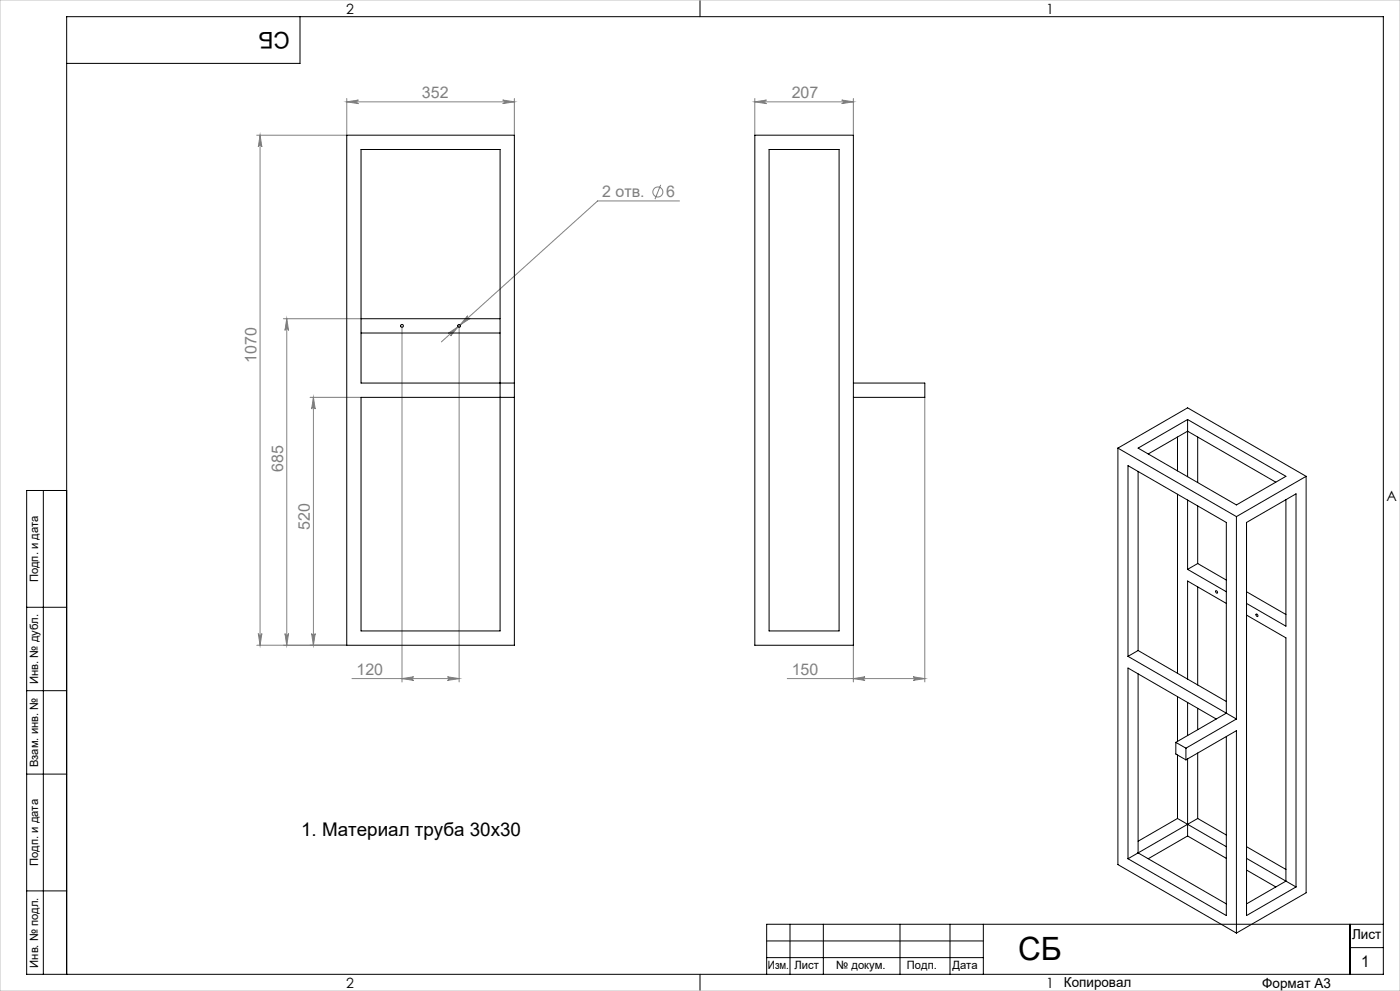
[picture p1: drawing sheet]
<svg xmlns="http://www.w3.org/2000/svg" width="420mm" height="297mm" viewBox="0 0 420 297" stroke-linecap="round" stroke-linejoin="round" font-family="sans-serif">
<g fill="none" stroke="#808080" stroke-width=".3">
<path d="M104 29.5v11h-27M104 30.5h50.3M104 30.5l3.5-.5a.54 .54 0 0 0-.5 .5 .54 .54 0 0 0 .5 .6zM150.8 30l3.5 .5-3.5 .6a.54 .54 0 0 0 .5-.6 .54 .54 0 0 0-.5-.5zM154.3 29.5v11M226.4 30.5h29.6M226.4 29.5v11M226.4 30.5l3.5-.5a.54 .54 0 0 0-.5 .5 .54 .54 0 0 0 .5 .6zM252.5 30l3.5 .5-3.5 .6a.54 .54 0 0 0 .5-.6 .54 .54 0 0 0-.5-.5zM256 29.5v11M78 40.5l.6 3.5a.54 .54 0 0 0-.6-.5 .54 .54 0 0 0-.5 .5zM78 40.5v152.9"/>
<path d="M198.2 55.4l-1.7 4.3M203.8 60.2h-24.5l-46.9 42.3M85 95.5h23.3M86 95.5l.6 3.5a.54 .54 0 0 0-.6-.5 .54 .54 0 0 0-.5 .5zM86 95.5v97.9M120.6 97.7v106.7M134.5 99.9l2.9-2-2.2 2.8a.54 .54 0 0 0 0-.8 .54 .54 0 0 0-.7 0zM137.7 97.7v106.7M140.3 94.6a.54 .54 0 0 0 0 .8 .54 .54 0 0 0 .7 0l-2.9 2zM93 119.1h15.3M94 119.1l.6 3.5a.54 .54 0 0 0-.6-.5 .54 .54 0 0 0-.5 .5zM94 119.1v74.3"/>
<path d="M277.4 119.1v85.3M77 193.4h27M77.5 189.9a.54 .54 0 0 0 .5 .5 .54 .54 0 0 0 .6-.5l-.6 3.5zM85.5 189.9a.54 .54 0 0 0 .5 .5 .54 .54 0 0 0 .6-.5l-.6 3.5zM93.5 189.9a.54 .54 0 0 0 .5 .5 .54 .54 0 0 0 .6-.5l-.6 3.5zM256 193.4v11M105.6 203.4h32.1M120.6 203.4l3.5-.6a.54 .54 0 0 0-.5 .6 .54 .54 0 0 0 .5 .5zM134.2 202.8l3.5 .6-3.5 .5a.54 .54 0 0 0 .6-.5 .54 .54 0 0 0-.6-.6zM236.2 203.4h41.2M256 203.4l3.5-.6a.54 .54 0 0 0-.5 .6 .54 .54 0 0 0 .5 .5zM273.9 202.8l3.5 .6-3.5 .5a.54 .54 0 0 0 .6-.5 .54 .54 0 0 0-.6-.6z"/>
<circle cx="197.4" cy="57.5" r="1.5"/>
</g>
<g fill="none" stroke="#000" stroke-width=".3">
<path d="M90 5v14h-70M210 0v5M13 147v145M20 147h-12v145h407v-287h-395v287M8 182h12M8 207h12M8 232h12M8 267h12M237 277v15M247 277v15M270 277v15M285 277v15"/>
<path d="M295 277v15M405 277v15M415 277h-185v15M210 292v5M230 282h65M230 287h65M405 284h10"/>
</g>
<path d="M0 0h420v297h-420z" fill="none" stroke="#c0c0c0" stroke-width=".3"/>
<g fill="#808080">
<path d="M104 30.5l3.5-.5a.54 .54 0 0 0-.5 .5 .54 .54 0 0 0 .5 .6zM150.8 30l3.5 .5-3.5 .6a.54 .54 0 0 0 .5-.6 .54 .54 0 0 0-.5-.5zM120.6 203.4l3.5-.6a.54 .54 0 0 0-.5 .6 .54 .54 0 0 0 .5 .5zM134.2 202.8l3.5 .6-3.5 .5a.54 .54 0 0 0 .6-.5 .54 .54 0 0 0-.6-.6zM134.5 99.9a.54 .54 0 0 1 .7 0 .54 .54 0 0 1 0 .8l2.2-2.8zM140.3 94.6l-2.2 2.8 2.9-2a.54 .54 0 0 1-.7 0 .54 .54 0 0 1 0-.8zM226.4 30.5l3.5-.5a.54 .54 0 0 0-.5 .5 .54 .54 0 0 0 .5 .6zM252.5 30l3.5 .5-3.5 .6a.54 .54 0 0 0 .5-.6 .54 .54 0 0 0-.5-.5zM256 203.4l3.5-.6a.54 .54 0 0 0-.5 .6 .54 .54 0 0 0 .5 .5zM273.9 202.8l3.5 .6-3.5 .5a.54 .54 0 0 0 .6-.5 .54 .54 0 0 0-.6-.6z"/>
<path d="M85.5 189.9a.54 .54 0 0 0 .5 .5 .54 .54 0 0 0 .6-.5l-.6 3.5zM86 95.5l.6 3.5a.54 .54 0 0 0-.6-.5 .54 .54 0 0 0-.5 .5z"/>
<path d="M78 40.5l.6 3.5a.54 .54 0 0 0-.6-.5 .54 .54 0 0 0-.5 .5zM77.5 189.9a.54 .54 0 0 0 .5 .5 .54 .54 0 0 0 .6-.5l-.6 3.5zM94 119.1l.6 3.5a.54 .54 0 0 0-.6-.5 .54 .54 0 0 0-.5 .5zM93.5 189.9a.54 .54 0 0 0 .5 .5 .54 .54 0 0 0 .6-.5l-.6 3.5z"/>
</g>
<g fill="none" stroke="#000" stroke-width=".3">
<path d="M104 40.5h50.3v152.9h-50.3zM226.4 40.5h29.6v152.9h-29.6zM230.7 44.8h21v144.3h-21zM108.3 95.5h41.7M108.3 99.8h41.7M154.3 114.8h-46v-70h41.7v144.3h-41.7v-70h46M256 114.8h21.4v4.3h-21.4M335.4 134.3v124.8l35.5 20.5M335.4 134.3l35.5 20.5M335.4 134.3l20.9-12.1 35.5 20.6M341.4 134.3l14.9-8.6 29.5 17.1-14.9 8.5zM344.5 136.1l11.8-6.9 26.4 15.3"/>
<path d="M353.2 131v10.1M356.3 125.7v17.2M359.3 131v13.6M341.4 141.3v53.7M353.2 148.1v53.7M356.3 149.9v20.7M359.3 151.6v17.3M370.9 154.8v60.7M374 156.6l14.8-8.6v117.8l-14.8 8.6zM385.8 149.8v37.9l-11.8-6.9M391.8 142.8l-20.9 12M391.8 142.8v124.8l-20.9 12"/>
<path d="M356.3 170.6l11.6 6.7M359.3 168.9l-3 1.7M359.3 175.9v29.4M359.3 168.9l8.6 4.9M364.7 177h.2a.39 .39 0 0 1 .3 .4 .39 .39 0 0 1-.2 .4l-.3-.4zM374 177.3l11.8 6.9M338.4 196.7v-57.2l29.5 17.1v57.1l-15.2 8.8M338.4 196.7l32.5 18.8M341.4 195l-3 1.7M341.4 195l26.5 15.2M367.9 180.8l-11.6-6.7v29.4M374 184.3l11.8 6.9v72.9l-11.8 6.8"/>
<path d="M376.9 184h.1a.39 .39 0 0 1 .4 .4 .39 .39 0 0 1-.3 .4l-.2-.3zM341.4 202v53.6l26.5 15.3M353.2 208.8v13.4M356.3 210.5v9.9M359.3 212.3v6.4M364.9 215.5l-26.5-15.3v57.2M370.9 215.5l-15.1 8.7M352.7 222.5l3.1 1.7M352.7 222.5v3.5l3.1 1.7M353.2 226.3v19M355.8 227.7l15.1-8.7v60.6M355.8 224.2v3.5"/>
<path d="M356.3 227.4v23.1M359.3 225.7v19.6M367.9 220.7v53.7l-29.5-17M353.2 245.3l14.7 8.4M353.2 245.3l-11.8 6.8M356.3 250.5l11.6 6.7M356.3 250.5l-11.8 6.9M359.3 245.3l-20.9 12.1M359.3 245.3l8.6 5M374 257.2l14.8 8.6M374 253.7l11.8 6.9M374 260.7l8.7 5.1"/>
<circle cx="120.6" cy="97.7" r=".43"/>
<circle cx="137.7" cy="97.7" r=".43"/>
</g>
<text font-size="9.6" x="305.4" y="287.8">СБ</text>
<text font-size="6.9" x="86.9" y="9.4" transform="rotate(-180 86.9 9.4)">СБ</text>
<text font-size="5.6" x="90.4" y="250.7">1. Материал труба 30х30</text>
<g font-size="4.8" fill="#808080">
<text x="126.6" y="29.4">352</text>
<text x="237.5" y="29.4">207</text>
<text x="180.6" y="59.1">2 отв.</text>
<text x="199.8" y="59.1">6</text>
<text x="76.9" y="108.8" transform="rotate(-90 76.9 108.8)">1070</text>
<text x="84.9" y="141.3" transform="rotate(-90 84.9 141.3)">685</text>
<text x="92.9" y="158.7" transform="rotate(-90 92.9 158.7)">520</text>
<text x="106.9" y="202.3">120</text>
<text x="237.5" y="202.3">150</text>
</g>
<text font-size="4.8" x="408.3" y="289.7">1</text>
<g font-size="4.2">
<text x="103.8" y="4.2">2</text>
<text x="313.8" y="4.2">1</text>
<text x="415.9" y="150.2">A</text>
<text x="103.8" y="296.2">2</text>
<text x="313.8" y="296.2">1</text>
</g>
<g font-size="4.1">
<text x="405.6" y="281.5">Лист</text>
<text x="319.2" y="295.9">Копировал</text>
<text x="378.7" y="296">Формат А3</text>
</g>
<g font-size="3.4">
<text x="11.4" y="174.5" transform="rotate(-90 11.4 174.5)">Подп. и дата</text>
<text x="11.4" y="205" transform="rotate(-90 11.4 205)">Инв. № дубл.</text>
<text x="11.4" y="229.9" transform="rotate(-90 11.4 229.9)">Взам. инв. №</text>
<text x="11.4" y="259.5" transform="rotate(-90 11.4 259.5)">Подп. и дата</text>
<text x="11.4" y="290" transform="rotate(-90 11.4 290)">Инв. № подл.</text>
<text x="230.4" y="290.4">Изм.</text>
<text x="238.3" y="290.4">Лист</text>
<text x="250.9" y="290.4">№ докум.</text>
<text x="272.1" y="290.4">Подп.</text>
<text x="285.7" y="290.5">Дата</text>
</g>
</svg>
